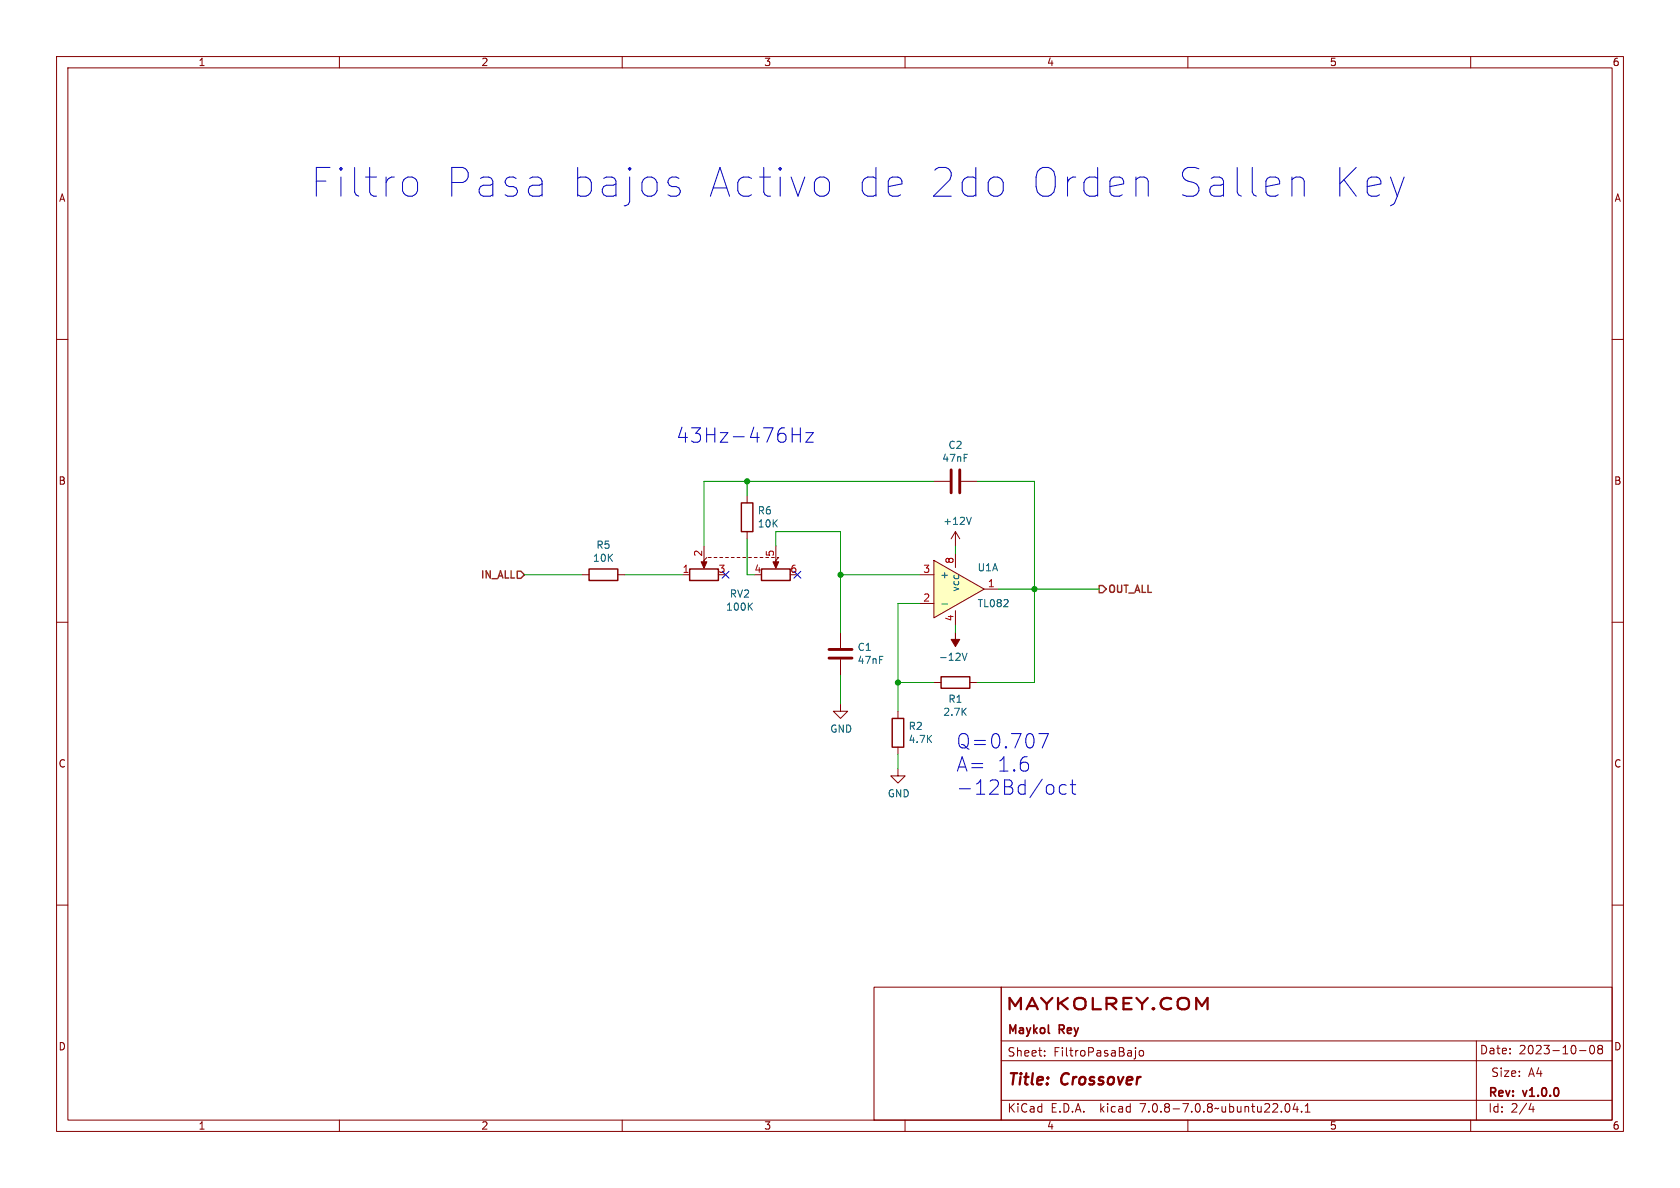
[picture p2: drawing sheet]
<svg xmlns="http://www.w3.org/2000/svg" width="297mm" height="210mm" viewBox="0 0 297 210" stroke-linecap="round" stroke-linejoin="round" font-family="sans-serif">
<g fill="none" stroke="#840000" stroke-width=".18">
<path d="M10 10h277v190h-277zM12 12h273v186h-273zM60 10v2M110 10v2M160 10v2M210 10v2M260 10v2M10 60h2M285 60h2M165.1 85.1h2.8M169.9 85.1h2.8M10 110h2"/>
<path d="M148.6 111.8v2.8M148.6 116.6v2.8M285 110h2M10 160h2M285 160h2M154.5 174.5h22.5v23.5h-22.5zM177 174.5h108v23.5h-108zM60 198v2M110 198v2M160 198v2M177 194.5h108M177 187.5h108"/>
<path d="M177 184h108M184.7 186.6v.1M184.7 185.8v.1M200.7 185.2v.1M200.7 185.7v1.3l-.2 .2M201.5 185.8l.4-.1 .3 .3v.4l-.3 .3-.4-.1-.1-.2v-.4zM210 198v2M227.3 195.2l.2-.1a.81 .81 0 0 1 .6 .6 .81 .81 0 0 1-.3 .8l-.1 .1a.81 .81 0 0 1-.4-1.4zM229 195l-.4 1.1h.9M229.3 195.6v1M230.1 196.5v.1M230.7 196.6h.9"/>
<path d="M230.7 195.5l.5-.4v1.5M260 198v2M261 184v14M270.7 195l-.4 1.1h.9M271 195.6v1M279.2 185.7h1.2M281.2 184.9l.2-.1a.8 .8 0 0 1 .5 .7 .8 .8 0 0 1-.5 .8 1 1 0 0 1-.2-1.4zM282.7 185.4l-.2-.2 .2-.4h.3l.3 .3-.3 .3M282.7 185.4l-.2 .3v.3l.2 .3h.3l.3-.3-.1-.4-.2-.2M282.7 185.4h.3"/>
</g>
<path d="M168.1 83.1v4M169.7 83.1v4M146.6 114.8h4M146.6 116.3h4" fill="none" stroke="#840000" stroke-width=".51"/>
<path d="M168.9 111.8v1.2h.8l-.8 1.3-.8-1.3h.8z" fill="#840000" stroke="#840000" stroke-width=".18"/>
<path d="M170.1 115.5l.4 1.2 .4-1.2" fill="none" stroke="#006464" stroke-width=".18"/>
<path d="M165.1 99.1l8.9 5-8.9 5.1z" fill="#ffffc2"/>
<g fill="none" stroke="#840000" stroke-width=".18">
<path d="M124.5 96.5v3.6M125 98.6l-.5 .5M125.2 98.6h.5M126.2 98.6h.5M127.3 98.6h.5M128.3 98.6h.5M129.3 98.6h.5M130.3 98.6h.5M131.3 98.6h.5M132.1 87.6v1.3M132.1 94v1.3M132.3 98.6h.5"/>
<path d="M133.3 98.6h.6M134.4 98.6h.5M137.2 96.5v3.6M137.4 98.6h.3l-.5 .5M165.1 99.1l8.9 5-8.9 5.1zM168.9 94v2.5M168.9 97.8v2.5M168.9 94l-.8 1.3M168.9 94l.8 1.3M102.9 101.6h1.2M109.2 101.6h1.3M120.6 101.6h1.3"/>
<path d="M162.6 106.7h2.5M162.6 101.6h2.5M168.9 108v2.5M174 104.1h2.5M148.6 124.5v1.2h1.3l-1.3 1.3-1.3-1.3h1.3M158.7 135.9v1.3h1.3l-1.3 1.2-1.2-1.2h1.2M158.7 125.7v1.3M158.7 132.1v1.3M165.1 120.7h1.3M171.4 120.7h1.3"/>
</g>
<path d="M171.7 91.4l-.4 1.3M132.5 107.1l.5 .8M133 106.6l-.7 .7M166.5 106.8h1" fill="none" stroke="#006464" stroke-width=".18"/>
<path d="M131.1 88.9h2v5.1h-2zM104.1 100.6h5.1v2h-5.1zM121.9 100.6h5.1v2h-5.1zM134.6 100.6h5.1v2h-5.1zM166.4 119.6h5v2.1h-5zM157.7 127h2.1v5.1h-2.1z" fill="none" stroke="#840000" stroke-width=".25"/>
<g fill="#840000" stroke="#840000" stroke-width=".18">
<path d="M124 99.3h1l-.5 1.2z"/>
<path d="M136.7 99.3h1l-.5 1.2z"/>
</g>
<path d="M91.4 101h.7l.6 .6-.6 .6h-.7zM194.3 103.5h.6l.7 .6-.7 .7h-.6z" fill="none" stroke="#725600" stroke-width=".25"/>
<g fill="none" stroke="#0000c2" stroke-width=".18">
<path d="M72.1 31.3a1.38 1.38 0 0 1 1.7 1v1.4a1.38 1.38 0 0 1-1.7 1M118.8 31.3h.7l.5 .2M118.8 33h.7l.5 .2 .3 .8-.3 .4-.5 .3h-.9M144.5 31.5a1.38 1.38 0 0 1 2.1 .8v1.4a1.38 1.38 0 0 1-2.1 .7M175.2 31.5l.5-.2h.7l.5 .2M175.2 34.4l.5 .3h.7l.5-.3M200.8 31.3v3.4M202.3 31.3h-.8l-.7 .5M225.5 31.3l.5 .2 .2 .5v.5l-2.4 .5M226 34.4l-.5 .3M228.4 31.3v3.4M229.8 31.3h-.7l-.7 .5"/>
<path d="M245.8 31.3l1.2 3.4M247 34.7l-.5 1.2-.7 .5M248.2 31.3l-1.2 3.4M140 76.8h1.5M141.5 75.6v2.6M142.5 76.5h1.3l-1.3 1.7h1.3M183.6 129.7h1.7l-1 2.5M185.1 138.9a.69 .69 0 0 1 .7-.2 .69 .69 0 0 1 .5 .5v.7a.69 .69 0 0 1-.5 .5 .69 .69 0 0 1-.7-.2M188.5 138.8l-.7-.1-.5 .5v.7l.2 .4 .3 .1 .7-.1M189.2 138.7h1M189.6 137.9v2.1l.1 .3 .5 .1"/>
</g>
<g fill="none" stroke="#009600" stroke-width=".18">
<path d="M132.1 85.1v2.5M132.1 95.3v6.3h1.2M137.2 96.5v-2.5h11.4v17.8M165.1 85.1h-40.6v11.4M168.9 96.5v1.3M172.7 85.1h10.2v35.6h-10.2M92.7 101.6h10.2M110.5 101.6h10.1M148.6 119.4v5.1M148.6 101.6h14M162.6 106.7h-3.9v19M168.9 110.5v1.3"/>
<path d="M176.5 104.1h17.8M158.7 133.4v2.5M158.7 120.7h6.4"/>
</g>
<path d="M127.7 101l1.2 1.2M128.9 101l-1.2 1.2M140.4 101l1.2 1.2M141.6 101l-1.2 1.2" fill="none" stroke="#000084" stroke-width=".18"/>
<g fill="#009600" stroke="#009600" stroke-width=".18">
<circle cx="182.9" cy="104.1" r=".46"/>
<circle cx="158.7" cy="120.7" r=".46"/>
<circle cx="132.1" cy="85.1" r=".46"/>
<circle cx="148.6" cy="101.6" r=".46"/>
</g>
<g font-size="7.1" fill="#0000c2">
<text x="54.6" y="35.3">Filtro</text>
<text x="78" y="35.3">Pasa</text>
<text x="99.7" y="35.3">bajos</text>
<text x="123.3" y="35.3">Activo</text>
<text x="149.1" y="35.3">de 2do</text>
<text x="178.7" y="35.3">Orden</text>
<text x="204.1" y="35.3">Sallen</text>
<text x="231.1" y="35.3">Key</text>
</g>
<g font-size="3.5" fill="#0000c2">
<text x="119.4" y="78.5">43Hz-476Hz</text>
<text x="168.9" y="132.5">Q=0.707</text>
<text x="168.9" y="136.6">A=</text>
<text x="176.1" y="136.6">1.6</text>
<text x="168.9" y="140.7">-12Bd/oct</text>
</g>
<g font-size="2.8" fill="#840000">
<text x="177.5" y="179.1">MAYKOLREY.COM</text>
<text x="178" y="192.4">Title:</text>
<text x="187.7" y="192.4">Crossover</text>
</g>
<g font-size="2.1" fill="#840000">
<text x="178" y="183.2">Maykol</text>
<text x="187.3" y="183.2">Rey</text>
<text x="178" y="187">Sheet:</text>
<text x="186.2" y="187">FiltroPasaBajo</text>
<text x="261.5" y="186.6">Date:</text>
<text x="263.5" y="190.6">Size:</text>
<text x="268.5" y="186.6">2023-10-08</text>
<text x="270.2" y="190.6">A4</text>
<text x="178" y="196.9">KiCad</text>
<text x="185.7" y="196.9">E.D.A.</text>
<text x="194.6" y="196.9">kicad</text>
<text x="201.8" y="196.9">7.0.8-7.0.8~ubuntu22.04.1</text>
<text x="263" y="194.3">Rev:</text>
<text x="263" y="196.9">Id:</text>
<text x="267.1" y="196.9">2/4</text>
<text x="269.4" y="194.3">v1.0.0</text>
</g>
<g font-size="1.8" fill="#840000">
<text x="35" y="11.9">1</text>
<text x="85" y="11.9">2</text>
<text x="135" y="11.9">3</text>
<text x="185" y="11.9">4</text>
<text x="235" y="11.9">5</text>
<text x="285" y="11.9">6</text>
<text x="10.3" y="35.9">A</text>
<text x="285.3" y="35.9">A</text>
<text x="10.3" y="85.9">B</text>
<text x="285.3" y="85.9">B</text>
<text x="10.3" y="135.9">C</text>
<text x="285.3" y="135.9">C</text>
<text x="10.3" y="185.9">D</text>
<text x="285.3" y="185.9">D</text>
<text x="35" y="199.9">1</text>
<text x="85" y="199.9">2</text>
<text x="135" y="199.9">3</text>
<text x="185" y="199.9">4</text>
<text x="235" y="199.9">5</text>
<text x="285" y="199.9">6</text>
</g>
<g font-size="1.8" fill="#006464">
<text x="166.5" y="81.9">47nF</text>
<text x="167.6" y="79.6">C2</text>
<text x="133.9" y="91.1">R6</text>
<text x="133.9" y="93.4">10K</text>
<text x="166.6" y="93">+12V</text>
<text x="104.7" y="99.5">10K</text>
<text x="105.3" y="97.2">R5</text>
<text x="172.7" y="101.2">U1A</text>
<text x="128.9" y="105.8">RV2</text>
<text x="166.1" y="102.5">+</text>
<text x="169.8" y="104.7" transform="rotate(-90 169.8 104.7)">vcc</text>
<text x="172.7" y="107.5">TL082</text>
<text x="128.3" y="108.2">100K</text>
<text x="151.5" y="115.3">C1</text>
<text x="151.5" y="117.6">47nF</text>
<text x="165.9" y="117">-12V</text>
<text x="167.6" y="124.4">R1</text>
<text x="146.7" y="129.7">GND</text>
<text x="160.5" y="129.2">R2</text>
<text x="160.5" y="131.5">4.7K</text>
<text x="166.7" y="126.7">2.7K</text>
<text x="156.8" y="141.1">GND</text>
</g>
<g font-size="1.8" fill="#a90000">
<text x="120.6" y="101.3">1</text>
<text x="124.2" y="98.5" transform="rotate(-90 124.2 98.5)">2</text>
<text x="126.9" y="101.3">3</text>
<text x="133.3" y="101.3">4</text>
<text x="136.9" y="98.5" transform="rotate(-90 136.9 98.5)">5</text>
<text x="139.6" y="101.3">6</text>
<text x="163.1" y="101.3">3</text>
<text x="168.7" y="99.8" transform="rotate(-90 168.7 99.8)">8</text>
<text x="163.1" y="106.4">2</text>
<text x="174.6" y="103.9">1</text>
<text x="168.7" y="109.9" transform="rotate(-90 168.7 109.9)">4</text>
</g>
<g font-size="1.8" fill="#725600">
<text x="84.7" y="102.6">IN_ALL</text>
<text x="195.8" y="105.2">OUT_ALL</text>
</g>
</svg>
